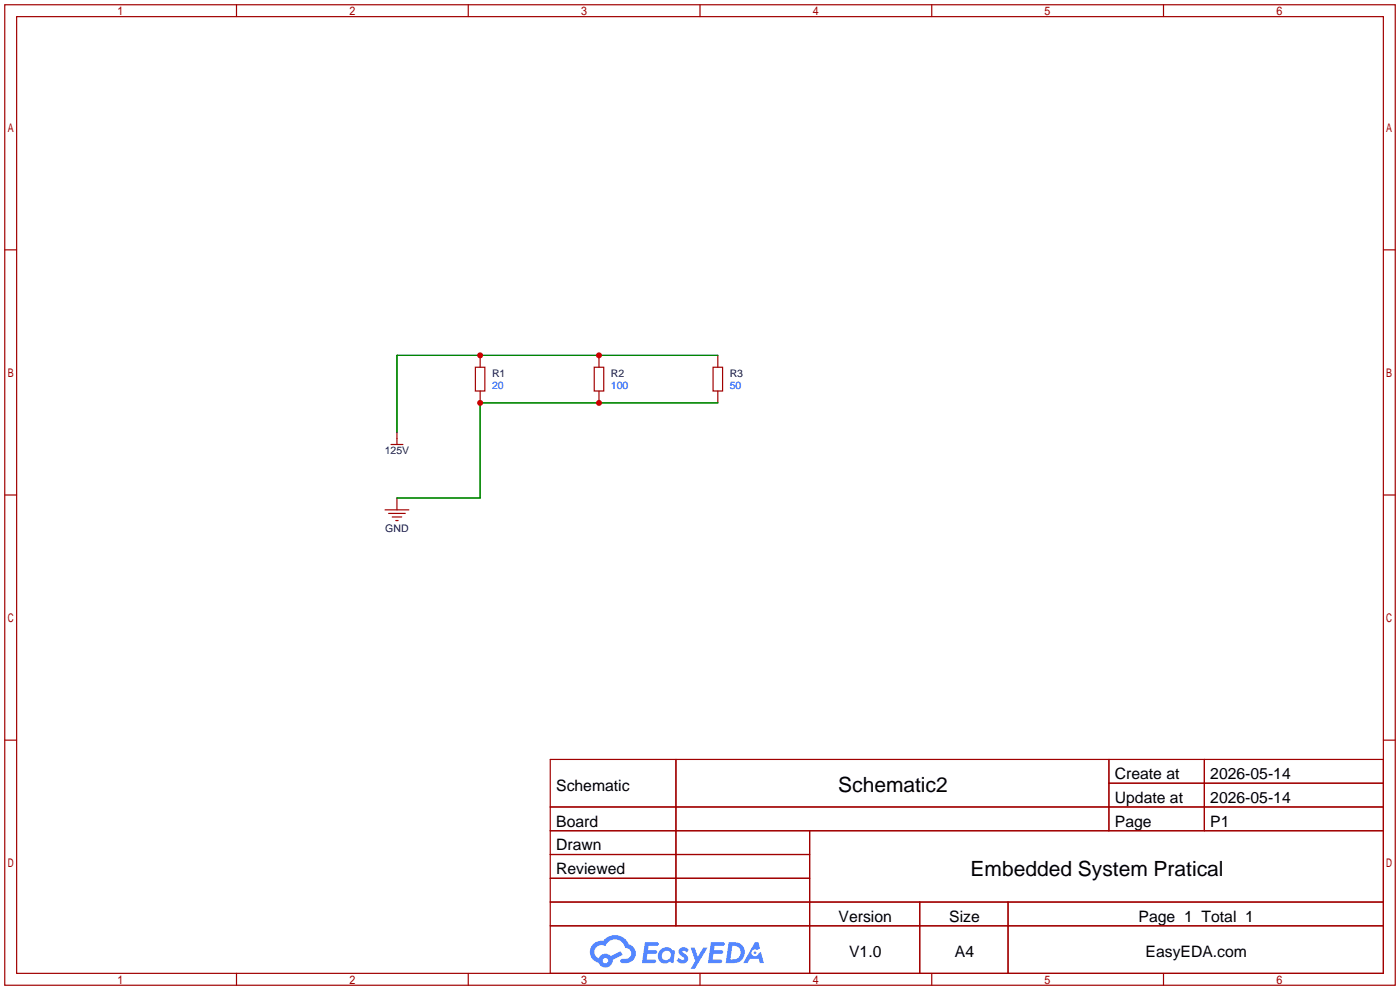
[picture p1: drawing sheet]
<svg xmlns="http://www.w3.org/2000/svg" width="299mm" height="212mm" viewBox="0 0 299 212" stroke-linecap="round" stroke-linejoin="round" font-family="sans-serif">
<g fill="none" stroke="#a10000" stroke-width=".25">
<path d="M1 1h297.2v209.6h-297.2zM3.6 3.6h292.1v204.4h-292.1zM50.5 1v2.6M100.1 1v2.6M149.6 1v2.6M199.1 1v2.6M248.7 1v2.6M1 53.4h2.6M295.7 53.4h2.5M1 105.8h2.6M295.7 105.8h2.5M1 158.2h2.6"/>
<path d="M295.7 158.2h2.5M117.6 162.3h178.1v45.7h-178.1zM117.6 172.5h178.1M117.6 177.5h178.1M144.5 162.3v35.6M173 177.5v30.5M237 162.3v15.2M237 167.4h58.7M257.4 162.3v15.2M117.6 182.6h55.4M117.6 192.8h178.1M117.6 187.7h55.4"/>
<path d="M117.6 197.9h178.1M196.6 192.8v15.2M215.4 192.8v15.2M50.5 208v2.6M100.1 208v2.6M149.6 208v2.6M199.1 208v2.6M248.7 208v2.6"/>
</g>
<g fill="#5487ff">
<path d="M145.3 202.7a1.3 1.3 0 0 1 1.9 .3l-.4 .6a.54 .54 0 0 0-.9-.2l.1 .2a1.34 1.34 0 0 1 .9 1.8 1.47 1.47 0 0 1-2.3-.1l.5-.6 .8 .5a.31 .31 0 0 0 .4-.3 .31 .31 0 0 0-.3-.4 1.12 1.12 0 0 1-.7-1.8z"/>
<path d="M147.6 202.5h.9l.6 2 1.2-2h.9l-2.7 4.6h-.9l1-1.7z"/>
<path d="M137.8 201.4h1.7a1.31 1.31 0 0 1 1.2 .2 .4 .4 0 0 1-.3 .5l-1.8 .1-.1 .9h1.6a.4 .4 0 0 1 .4 .4 .4 .4 0 0 1-.5 .4h-1.6l-.2 1.2h1.4a.46 .46 0 0 1 .5 0 .46 .46 0 0 1 .1 .5l-.4 .2h-2.6z"/>
<path d="M151.9 201.4h1.7a1.32 1.32 0 0 1 1.2 .2 .39 .39 0 0 1-.3 .5l-1.8 .1-.1 .9h1.6a.4 .4 0 0 1 .4 .4 .4 .4 0 0 1-.4 .4h-1.7l-.2 1.2h1.4a.46 .46 0 0 1 .5 0 .46 .46 0 0 1 .1 .5l-.4 .2h-2.6z"/>
<path d="M161.3 201.4h.8l.3 1.3-.6 .4a.75 .75 0 0 0-1.1 .3 .75 .75 0 0 0 .5 1 .75 .75 0 0 0 .9-.7l.5-.2 .6 2.3h-.8l-.3-.9h-1.8l-.5 .9h-1z"/>
<path d="M155.7 201.4l-.6 4.4h1.5a2.27 2.27 0 0 0 2.6-2.2 2.27 2.27 0 0 0-2.7-2.2zM156.5 202.1a1.5 1.5 0 0 1 1.8 1.6 1.5 1.5 0 0 1-1.9 1.4h-.3z"/>
<path d="M141.2 203a1.6 1.6 0 0 0-.3 2.3 1.6 1.6 0 0 0 2.3 .2l.7 .3 .3-2.4-.1-.3-.5-.1a1.58 1.58 0 0 0-2.4 0zM141.8 203.5a.98 .98 0 0 1 1.6 .4 .98 .98 0 0 1-1.1 1.3 .94 .94 0 0 1-.9-.7 .94 .94 0 0 1 .4-1z"/>
<path d="M126.8 201.8a2.37 2.37 0 0 0 1.1 4 1.54 1.54 0 0 0 1.8 1 1.54 1.54 0 0 0 1.2-1.6l2.2-1.1-.5-.8-2 1a1.57 1.57 0 0 0-2.7 .5 1.5 1.5 0 0 1-.7-2.1 1.5 1.5 0 0 1 2.2-.5 2.23 2.23 0 0 1 2.3-1.4 2.23 2.23 0 0 1 2 1.8 1.16 1.16 0 0 1 1.2 1.1 1.16 1.16 0 0 1-1.1 1.2h-.7a.47 .47 0 0 0-.5 .4 .47 .47 0 0 0 .4 .5 2.17 2.17 0 0 0 2.5-.9 2.17 2.17 0 0 0-.3-2.7l-.8-.4a3.2 3.2 0 0 0-5.5-.7l-1.1 .1zM128.8 205.3a.6 .6 0 0 1 1.2 0 .6 .6 0 0 1-1.2 0z"/>
<circle cx="161.4" cy="203.6" r=".28"/>
</g>
<g fill="none" stroke="#a10000" stroke-width=".25">
<path d="M101.6 78.5h2v5.1h-2zM102.6 75.9v2.6M127 78.5h2v5.1h-2zM128 75.9v2.6M152.4 78.5h2v5.1h-2zM153.4 75.9v2.6M83.6 95h2.5M84.8 92.5v2.5M102.6 83.6v2.5M128 83.6v2.5M153.4 83.6v2.5M82.3 109h5.1"/>
<path d="M83.1 109.7h3.5M83.8 110.5h2.1M84.6 111.3h.5M84.8 106.4v2.6"/>
</g>
<path d="M153.4 75.9h-68.6v16.6M153.4 86.1h-50.8v20.3h-17.8" fill="none" stroke="#008700" stroke-width=".25"/>
<g fill="#c00">
<circle cx="128" cy="75.9" r=".63"/>
<circle cx="102.6" cy="75.9" r=".63"/>
<circle cx="102.6" cy="86.1" r=".63"/>
<circle cx="128" cy="86.1" r=".63"/>
</g>
<g font-size="4.5">
<text x="179.2" y="169.4">Schematic2</text>
<text x="207.4" y="187.1">Embedded System Pratical</text>
</g>
<g font-size="3.4">
<text x="238.3" y="166.5">Create at</text>
<text x="258.7" y="166.5">2026-05-14</text>
<text x="118.9" y="169">Schematic</text>
<text x="238.3" y="171.6">Update at</text>
<text x="258.7" y="171.6">2026-05-14</text>
<text x="118.9" y="176.6">Board</text>
<text x="238.3" y="176.6">Page</text>
<text x="258.7" y="176.6">P1</text>
<text x="118.9" y="181.7">Drawn</text>
<text x="118.9" y="186.8">Reviewed</text>
<text x="179.2" y="197">Version</text>
<text x="202.9" y="197">Size</text>
<text x="243.3" y="197">Page 1 Total 1</text>
<text x="181.5" y="204.6">V1.0</text>
<text x="204.1" y="204.6">A4</text>
<text x="244.8" y="204.6">EasyEDA.com</text>
</g>
<g font-size="2.2" fill="#000080">
<text x="105.2" y="80.6">R1</text>
<text x="130.6" y="80.6">R2</text>
<text x="156" y="80.6">R3</text>
<text x="82.2" y="97.1">125V</text>
<text x="82.3" y="113.6">GND</text>
</g>
<g font-size="2.2" fill="#00f">
<text x="105.2" y="83.1">20</text>
<text x="130.6" y="83.1">100</text>
<text x="156" y="83.1">50</text>
</g>
</svg>
